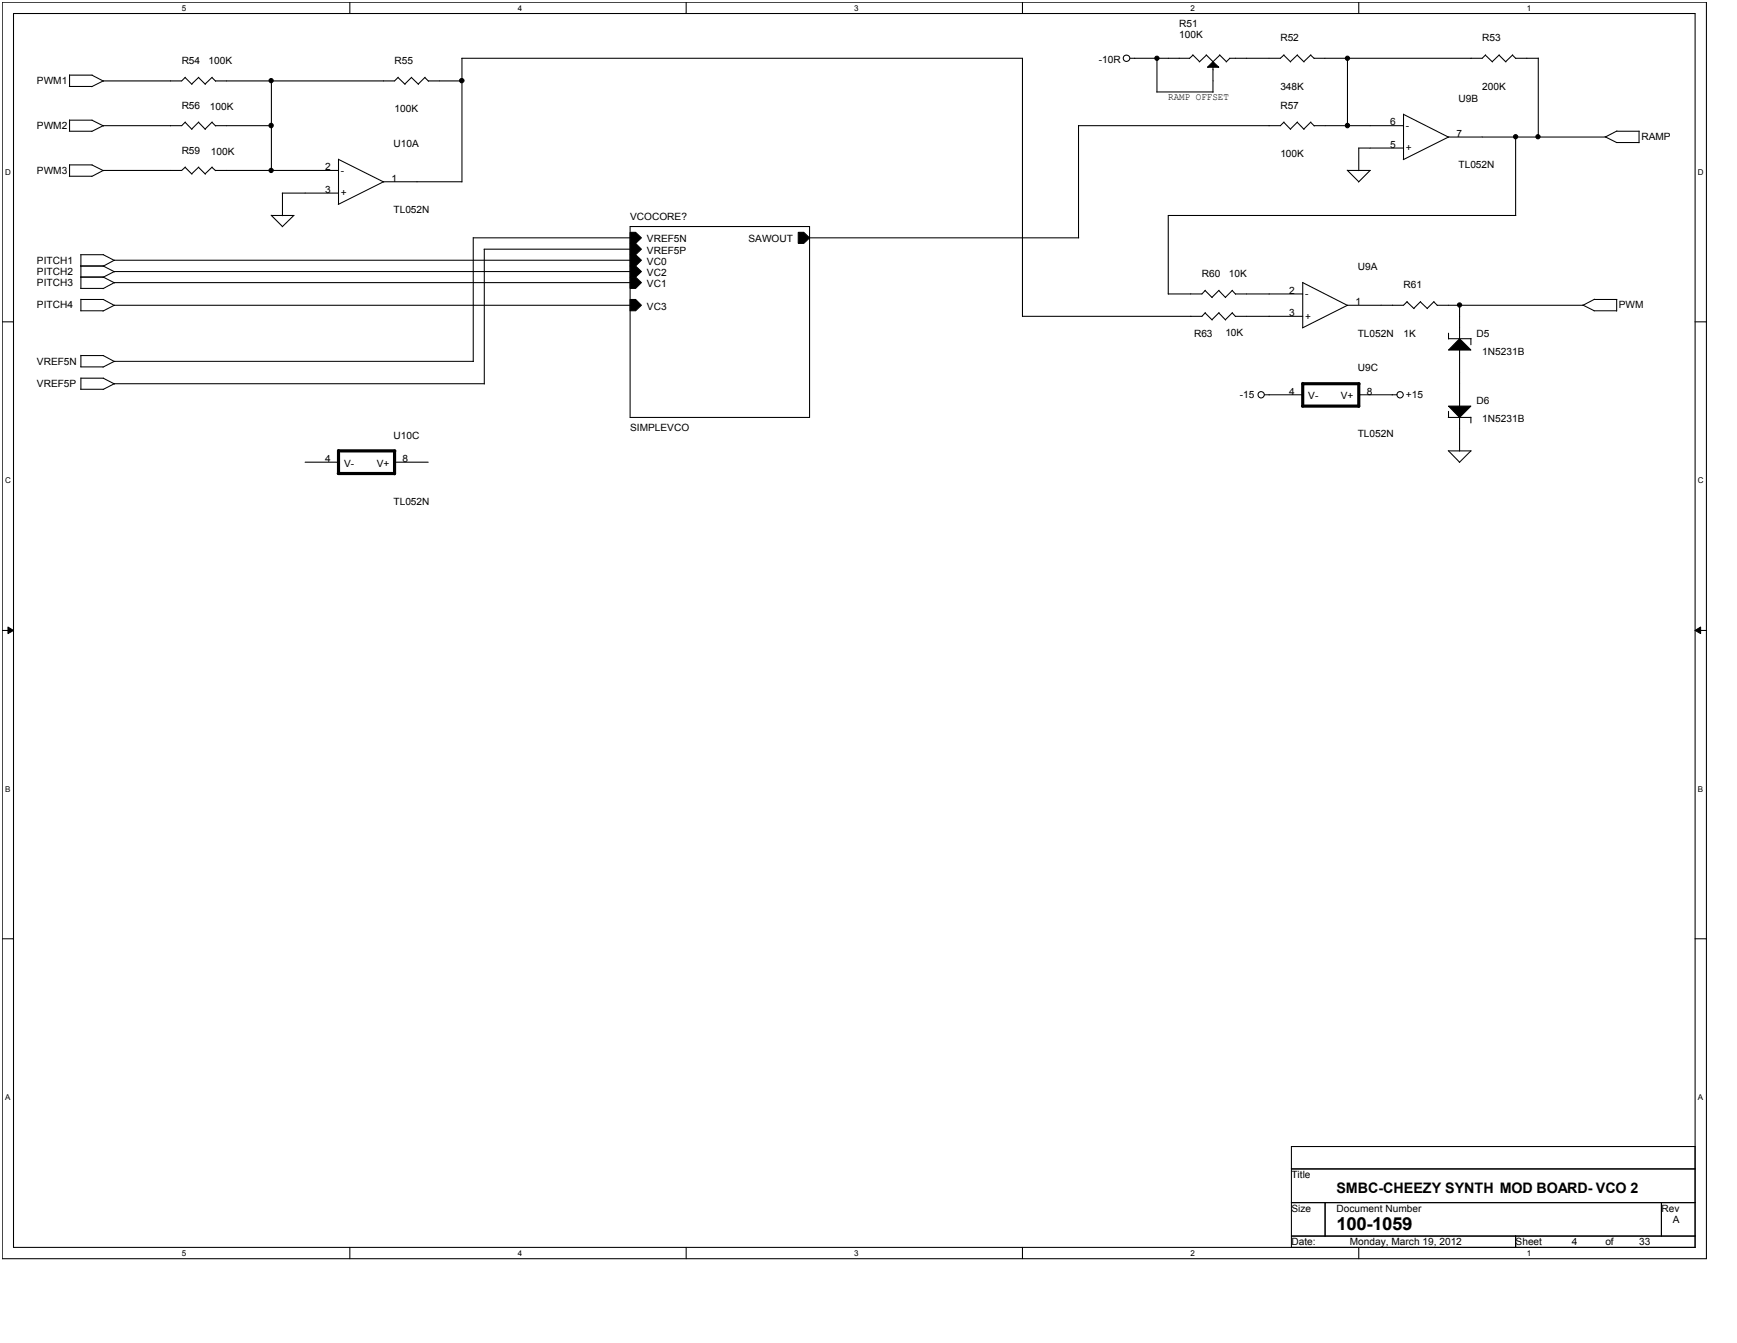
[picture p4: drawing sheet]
<svg xmlns="http://www.w3.org/2000/svg" width="279mm" height="216mm" viewBox="0 0 279 216" stroke-linecap="round" stroke-linejoin="round" font-family="sans-serif">
<path d="M.4 .4h274.1v202h-274.1zM2.2 2.2h270.5v198.3h-270.5z" fill="none" stroke="#000" stroke-width=".17"/>
<g fill="#fff">
<path d="M29.2 .6h.7v1.4h-.7z"/>
<path d="M29.2 200.7h.7v1.4h-.7z"/>
</g>
<path d="M56.3 .4v1.8M56.3 200.5v1.9" fill="none" stroke="#000" stroke-width=".17"/>
<g fill="#fff">
<path d="M83.3 .6h.7v1.4h-.7z"/>
<path d="M83.3 200.7h.7v1.4h-.7z"/>
</g>
<path d="M110.4 .4v1.8M110.4 200.5v1.9" fill="none" stroke="#000" stroke-width=".17"/>
<g fill="#fff">
<path d="M137.4 .6h.7v1.4h-.7z"/>
<path d="M137.4 200.7h.7v1.4h-.7z"/>
</g>
<path d="M164.5 .4v1.8M164.5 200.5v1.9" fill="none" stroke="#000" stroke-width=".17"/>
<g fill="#fff">
<path d="M191.5 .6h.7v1.4h-.7z"/>
<path d="M191.5 200.7h.7v1.4h-.7z"/>
</g>
<path d="M218.6 .4v1.8M218.6 200.5v1.9" fill="none" stroke="#000" stroke-width=".17"/>
<g fill="#fff">
<path d="M245.6 .6h.7v1.4h-.7z"/>
<path d="M245.6 200.7h.7v1.4h-.7z"/>
<path d="M.8 26.9h.9v1.4h-.9z"/>
<path d="M273.1 26.9h.9v1.4h-.9z"/>
<path d="M.8 76.5h.9v1.4h-.9z"/>
<path d="M273.1 76.5h.9v1.4h-.9z"/>
</g>
<path d="M.4 51.7h1.8M272.7 51.7h1.8" fill="none" stroke="#000" stroke-width=".17"/>
<g fill="#fff">
<path d="M.8 126.1h.8v1.4h-.8z"/>
<path d="M273.1 126.1h.8v1.4h-.8z"/>
</g>
<path d="M.4 101.4h1.8M272.7 101.4h1.8" fill="none" stroke="#000" stroke-width=".17"/>
<path d="M1.3 100.8l.9 .6-.9 .5zM272.7 101.4l.8-.6v1.1z" fill="#000"/>
<path d="M1.3 100.8l.9 .6-.9 .5zM272.7 101.4l.8-.6v1.1z" fill="none" stroke="#000" stroke-width=".16"/>
<g fill="#fff">
<path d="M.8 175.7h.8v1.4h-.8z"/>
<path d="M273.1 175.7h.8v1.4h-.8z"/>
</g>
<g fill="none" stroke="#000" stroke-width=".17">
<path d="M11.1 13.9h3.7M11.2 12.1h3.6M11.2 12v1.9M11.2 19.3v1.8M11.2 19.3h3.6M14.8 12.1l1.8 1M14.8 19.3l1.8 .9M29.8 19.7l1.1 1.1M29.8 12.5l1.1 1.1M29.8 19.6l-.6 .6h-12.6l-1.9 .9M29.8 12.4l-.6 .6h-12.6l-1.9 .9M31.9 19.7l1.1 1.1"/>
<path d="M31.9 12.5l1.1 1.1M32 19.6l-1.2 1.2M32 12.4l-1.2 1.1M34.1 19.7l.6 .5M34.1 12.5l.6 .6M34.1 19.6l-1.1 1.2M34.1 12.4l-1.1 1.1M43.7 13v14.4M64 12.5l1.2 1.1M64.1 12.4l-.6 .6h-28.9M66.2 12.5l1.1 1.1M66.2 12.4l-1.1 1.1"/>
<path d="M68.3 12.5l.6 .6M68.4 12.4l-1.1 1.1M68.9 13h5.4M74.3 9.4h90.2v41.5M74.3 9.4v19.9M181.8 9.4h9.5M186.1 14.8h9M186.1 9.3v5.5M191.9 8.8l1.1 1.1M191.9 8.9l-.6 .5M194 8.8l1.1 1.1M194.1 8.9l-1.2 1.1"/>
<path d="M195.1 9.9l.9 .9h-1.8zM195.1 10.8v4M196.2 8.8l1.1 1.1M196.2 8.9l-1.1 1.1M197.8 9.4l-.6 .6M206.5 19.7l1.1 1.1M206.5 8.9l1.1 1.1M206.5 8.8l-.6 .6h-8.1M206.5 19.6l-.6 .6h-32.4M208.7 19.7l1.1 1.1M208.7 8.9l1.1 1.1M208.7 19.6l-1.1 1.2"/>
<path d="M208.7 8.8l-1.1 1.1M210.8 19.7l.6 .5M210.8 8.9l.6 .5M210.9 19.6l-1.2 1.2M210.9 8.8l-1.2 1.1M216.7 9.3v10.9M225.8 18.3v7.3M225.8 18.4l7.2 3.7M238.9 8.9l1.2 1.1M239 8.8l-.6 .6h-27M241.1 8.9l1.1 1.1M241.2 8.8l-1.2 1.1"/>
<path d="M243.3 8.9l.5 .5M243.3 8.8l-1.1 1.1M243.8 9.4h3.6M247.4 9.3v12.7M11.1 21.1h3.7M11.1 28.3h3.7M11.2 26.5v1.8M11.2 26.5h3.6M14.8 26.5l1.8 .9M29.8 26.9l1.1 1.1M29.8 26.9l-.6 .5h-12.6l-1.9 1M31.9 26.9l1.1 1.1"/>
<path d="M32 26.9l-1.2 1.1M34.1 26.9l.6 .5M34.1 26.9l-1.1 1.1M34.6 27.4h19.9M34.6 20.2h9.1M43.6 34.6l1.8 1.8M43.7 34.6h3.6M45.4 31h9.1M45.4 31v3.7M47.3 34.6l-1.9 1.9M54.5 25.6v7.2M54.5 25.6l7.2 3.7"/>
<path d="M74.3 29.2h-12.6l-7.3 3.7M76.1 38.2h25.3M76.1 38.2v19.9M101.4 37.3h.8l1 .9-1 .9h-.8zM101.4 39.1h.8l1 1-1 .8h-.8zM101.4 36.4h28.8v30.7h-28.8zM128.4 37.3h.9l.9 .9-.9 .9h-.9zM130.2 38.2h43.3M173.5 20.2v18M211.4 20.2h14.4M216.7 27.4l1.9 1.8M216.7 27.4h3.7"/>
<path d="M218.5 23.8h7.3M218.6 23.8v3.6M220.4 27.4l-1.9 1.9M243.8 22v12.6M243.8 34.6h-55.9v12.7M258.2 22l1.8 .9M258.3 22h-25.3l-7.3 3.7M260 22.9h3.6M260 21.1h3.7M260.1 21.1l-1.9 .9M263.6 21.1v1.9M13 42.8h3.6"/>
<path d="M13 44.5h3.6M13 46.4h3.6M13 50h3.6M13 59h3.6M13 40.9h3.6M13 40.9v5.5M13 48.1v1.9M13 57.1v1.9M13 48.1h3.6M13 57.2h3.6M16.6 40.9l1.8 1M16.6 42.8l1.8 .9"/>
<path d="M16.6 44.5l1.8 1M16.6 48.1l1.8 1M16.6 57.2l1.8 .9M76.2 58.1h-57.8l-1.8 .9M77.9 40.1h23.5M77.9 40.1v21.6M101.4 40.9h.8l1 .9-1 1h-.8zM101.4 42.8h.8l1 .9-1 .8h-.8zM101.4 44.5h.8l1 .9-1 1h-.8zM101.4 48.1h.8l1 1-1 .9h-.8zM101.4 49.1h-83l-1.8 .9M101.4 41.8h-83l-1.8 1"/>
<path d="M101.4 43.7h-83l-1.8 .9M101.4 45.4h-83l-1.8 1M193.8 50.3l1.2 1.1M193.8 46.7l1.2 1.1M193.9 50.3l-.6 .6h-28.8M193.9 46.7l-.6 .6h-5.4M196 50.3l1.1 1.1M196 46.7l1.1 1.1M196.1 50.3l-1.2 1.1M196.1 46.7l-1.2 1.1M198.2 50.3l.6 .6M198.2 46.7l.6 .6"/>
<path d="M198.2 50.3l-1.1 1.1M198.2 46.7l-1.1 1.1M198.7 50.9h10.8M198.7 47.3h10.8M209.5 45.4v7.3M209.5 45.4l7.3 3.7M226.3 48.5l1.2 1.1M226.4 48.5l-.6 .6h-9.1l-7.2 3.6M228.5 48.5l1.1 1.1M228.5 48.5l-1.1 1.1M230.6 48.5l.6 .6M230.7 48.5l-1.1 1.1"/>
<path d="M231.2 49.1h23.5M233 53.6v.9M233 54.5h3.6M234.8 54.5l1.8 1.8h-3.6zM234.8 49.1v5.4M234.8 56.2v9.1M236.6 54.5v.9M254.6 49l1.8 1M256.4 50h3.6M256.4 48.1h3.7M256.5 48.1l-1.9 1M260 48.1v1.9"/>
<path d="M13 62.6h3.6M13 60.8v1.8M13 60.8h3.6M16.6 60.8l1.8 .9M18.3 61.7h59.6M18.4 61.7l-1.8 .9M49.1 74.3h5.4M63.5 74.3h5.4M203.4 63.5h6.1M218.6 63.5h6.1M233 67.1h3.6M233 72.4l1.8 1.9"/>
<path d="M233 65.3h3.6l-1.8 1.8zM233 72.5h3.6M233 66.1v1M234.8 67.1v5.4M236.6 72.5l-1.9 1.8M236.6 67.1v.9M.4 150.9h1.8M272.7 150.9h1.8M207.7 184.3h65v16.2h-65zM207.7 187.9h65M207.7 193.3h65M207.7 198.7h65"/>
<path d="M213.1 193.3v5.4M243.8 198.7v1.8M267.2 193.3v5.4"/>
<circle cx="43.6" cy="13" r=".34"/>
<circle cx="74.3" cy="13" r=".36"/>
<circle cx="181.2" cy="9.4" r=".52"/>
<circle cx="186.1" cy="9.4" r=".34"/>
<circle cx="216.7" cy="9.4" r=".34"/>
<circle cx="43.6" cy="20.2" r=".35"/>
<circle cx="43.6" cy="27.4" r=".34"/>
<circle cx="216.7" cy="20.2" r=".35"/>
<circle cx="243.8" cy="22" r=".34"/>
<circle cx="247.4" cy="22" r=".34"/>
<circle cx="234.8" cy="49" r=".34"/>
<circle cx="202.9" cy="63.5" r=".51"/>
<circle cx="225.2" cy="63.5" r=".51"/>
</g>
<g fill="#000">
<path d="M195.1 9.9l.9 .9h-1.8zM234.8 54.5l1.8 1.8h-3.6zM233 65.3h3.6l-1.8 1.8z"/>
<path d="M101.4 37.3h.8l1 .9-1 .9h-.8z" fill-rule="evenodd"/>
<path d="M128.4 37.3h.9l.9 .9-.9 .9h-.9z" fill-rule="evenodd"/>
<path d="M101.4 39.1h.8l1 1-1 .8h-.8z" fill-rule="evenodd"/>
<path d="M101.4 40.9h.8l1 .9-1 1h-.8z" fill-rule="evenodd"/>
<path d="M101.4 42.8h.8l1 .9-1 .8h-.8z" fill-rule="evenodd"/>
<path d="M101.4 44.5h.8l1 .9-1 1h-.8z" fill-rule="evenodd"/>
<path d="M101.4 48.1h.8l1 1-1 .9h-.8z" fill-rule="evenodd"/>
<circle cx="43.6" cy="13" r=".34"/>
<circle cx="74.3" cy="13" r=".36"/>
<circle cx="186.1" cy="9.4" r=".34"/>
<circle cx="216.7" cy="9.4" r=".34"/>
<circle cx="43.6" cy="20.2" r=".35"/>
<circle cx="43.6" cy="27.4" r=".34"/>
<circle cx="216.7" cy="20.2" r=".35"/>
<circle cx="243.8" cy="22" r=".34"/>
<circle cx="247.4" cy="22" r=".34"/>
<circle cx="234.8" cy="49" r=".34"/>
</g>
<path d="M54.4 76.1h9.1M54.5 72.5h9M54.5 72.4v3.7M63.5 72.5v3.7M209.5 65.3h9.1M209.5 61.7h9.1M209.5 61.6v3.7M218.6 61.7v3.6" fill="none" stroke="#000" stroke-width=".51"/>
<text font-size="2.9" x="215" y="197.8">100-1059</text>
<text font-size="2.3" x="215" y="191.9">SMBC-CHEEZY SYNTH MOD BOARD- VCO 2</text>
<g font-size="1.6">
<text x="189.7" y="4.3">R51</text>
<text x="29.2" y="10.3">R54</text>
<text x="33.5" y="10.3">100K</text>
<text x="63.5" y="10.3">R55</text>
<text x="176.7" y="10.1">-10R</text>
<text x="189.7" y="6.2">100K</text>
<text x="205.9" y="6.7">R52</text>
<text x="238.4" y="6.7">R53</text>
<text x="5.9" y="13.5">PWM1</text>
<text x="29.2" y="17.5">R56</text>
<text x="33.8" y="17.7">100K</text>
<text x="187.9" y="16.1">RAMP OFFSET</text>
<text x="205.9" y="17.5">R57</text>
<text x="205.9" y="14.4">348K</text>
<text x="234.6" y="16.4">U9B</text>
<text x="238.4" y="14.4">200K</text>
<text x="5.9" y="20.8">PWM2</text>
<text x="63.3" y="23.6">U10A</text>
<text x="63.5" y="18">100K</text>
<text x="223.6" y="20.2">6</text>
<text x="223.6" y="23.8">5</text>
<text x="226.1" y="20.8">-</text>
<text x="234.3" y="22">7</text>
<text x="264" y="22.5">RAMP</text>
<text x="5.9" y="28">PWM3</text>
<text x="29.2" y="24.7">R59</text>
<text x="33.9" y="24.9">100K</text>
<text x="52.3" y="27.4">2</text>
<text x="54.8" y="28">-</text>
<text x="63" y="29.2">1</text>
<text x="205.9" y="25.2">100K</text>
<text x="226.1" y="24.4">+</text>
<text x="234.6" y="27.1">TL052N</text>
<text x="52.3" y="31">3</text>
<text x="54.8" y="31.6">+</text>
<text x="63.3" y="34.3">TL052N</text>
<text x="101.4" y="35.4">VCOCORE?</text>
<text x="104.1" y="39">VREF5N</text>
<text x="104.1" y="40.8">VREF5P</text>
<text x="120.4" y="39">SAWOUT</text>
<text x="5.9" y="42.4">PITCH1</text>
<text x="5.9" y="44.2">PITCH2</text>
<text x="5.9" y="46">PITCH3</text>
<text x="104.1" y="42.6">VC0</text>
<text x="104.1" y="44.4">VC2</text>
<text x="104.1" y="46.2">VC1</text>
<text x="193.3" y="44.5">R60</text>
<text x="197.7" y="44.5">10K</text>
<text x="207.4" y="47.2">2</text>
<text x="209.9" y="47.8">-</text>
<text x="218.4" y="43.4">U9A</text>
<text x="225.8" y="46.4">R61</text>
<text x="5.9" y="49.6">PITCH4</text>
<text x="104.1" y="49.8">VC3</text>
<text x="197.1" y="53.9">10K</text>
<text x="207.4" y="50.8">3</text>
<text x="209.9" y="51.4">+</text>
<text x="218" y="49">1</text>
<text x="260.4" y="49.6">PWM</text>
<text x="5.9" y="58.6">VREF5N</text>
<text x="192.1" y="54.1">R63</text>
<text x="218.4" y="59.7">U9C</text>
<text x="218.4" y="54.1">TL052N</text>
<text x="225.8" y="54.1">1K</text>
<text x="237.5" y="54.1">D5</text>
<text x="238.4" y="57">1N5231B</text>
<text x="5.9" y="62.2">VREF5P</text>
<text x="199.4" y="64">-15</text>
<text x="207.4" y="63.4">4</text>
<text x="210.4" y="64.2">V-</text>
<text x="215.7" y="64.2">V+</text>
<text x="219.8" y="63.4">8</text>
<text x="226.1" y="64">+15</text>
<text x="237.5" y="64.9">D6</text>
<text x="63.3" y="70.5">U10C</text>
<text x="101.4" y="69.3">SIMPLEVCO</text>
<text x="218.4" y="70.3">TL052N</text>
<text x="238.4" y="67.8">1N5231B</text>
<text x="52.3" y="74.3">4</text>
<text x="55.3" y="75">V-</text>
<text x="60.6" y="75">V+</text>
<text x="64.7" y="74.3">8</text>
<text x="63.3" y="81.2">TL052N</text>
<text x="207.7" y="189.4">Title</text>
<text x="207.7" y="194.8">Size</text>
<text x="215" y="194.8">Document Number</text>
<text x="267.2" y="194.8">Rev</text>
<text x="269.1" y="196.6">A</text>
<text x="207.7" y="200.1">Date:</text>
<text x="217.1" y="200.1">Monday, March 19, 2012</text>
<text x="243.8" y="200.1">Sheet</text>
<text x="252.8" y="200.1">4</text>
<text x="258.2" y="200.1">of</text>
<text x="263.6" y="200.1">33</text>
</g>
<g font-size="1.3">
<text x="29.2" y="1.7">5</text>
<text x="83.3" y="1.7">4</text>
<text x="137.4" y="1.7">3</text>
<text x="191.5" y="1.7">2</text>
<text x="245.6" y="1.7">1</text>
<text x=".8" y="28.1">D</text>
<text x="273.1" y="28.1">D</text>
<text x=".8" y="77.6">C</text>
<text x="273.1" y="77.6">C</text>
<text x=".8" y="127.3">B</text>
<text x="273.1" y="127.3">B</text>
<text x=".8" y="176.8">A</text>
<text x="273.1" y="176.8">A</text>
<text x="29.2" y="201.9">5</text>
<text x="83.3" y="201.9">4</text>
<text x="137.4" y="201.9">3</text>
<text x="191.5" y="201.9">2</text>
<text x="245.6" y="201.9">1</text>
</g>
</svg>
